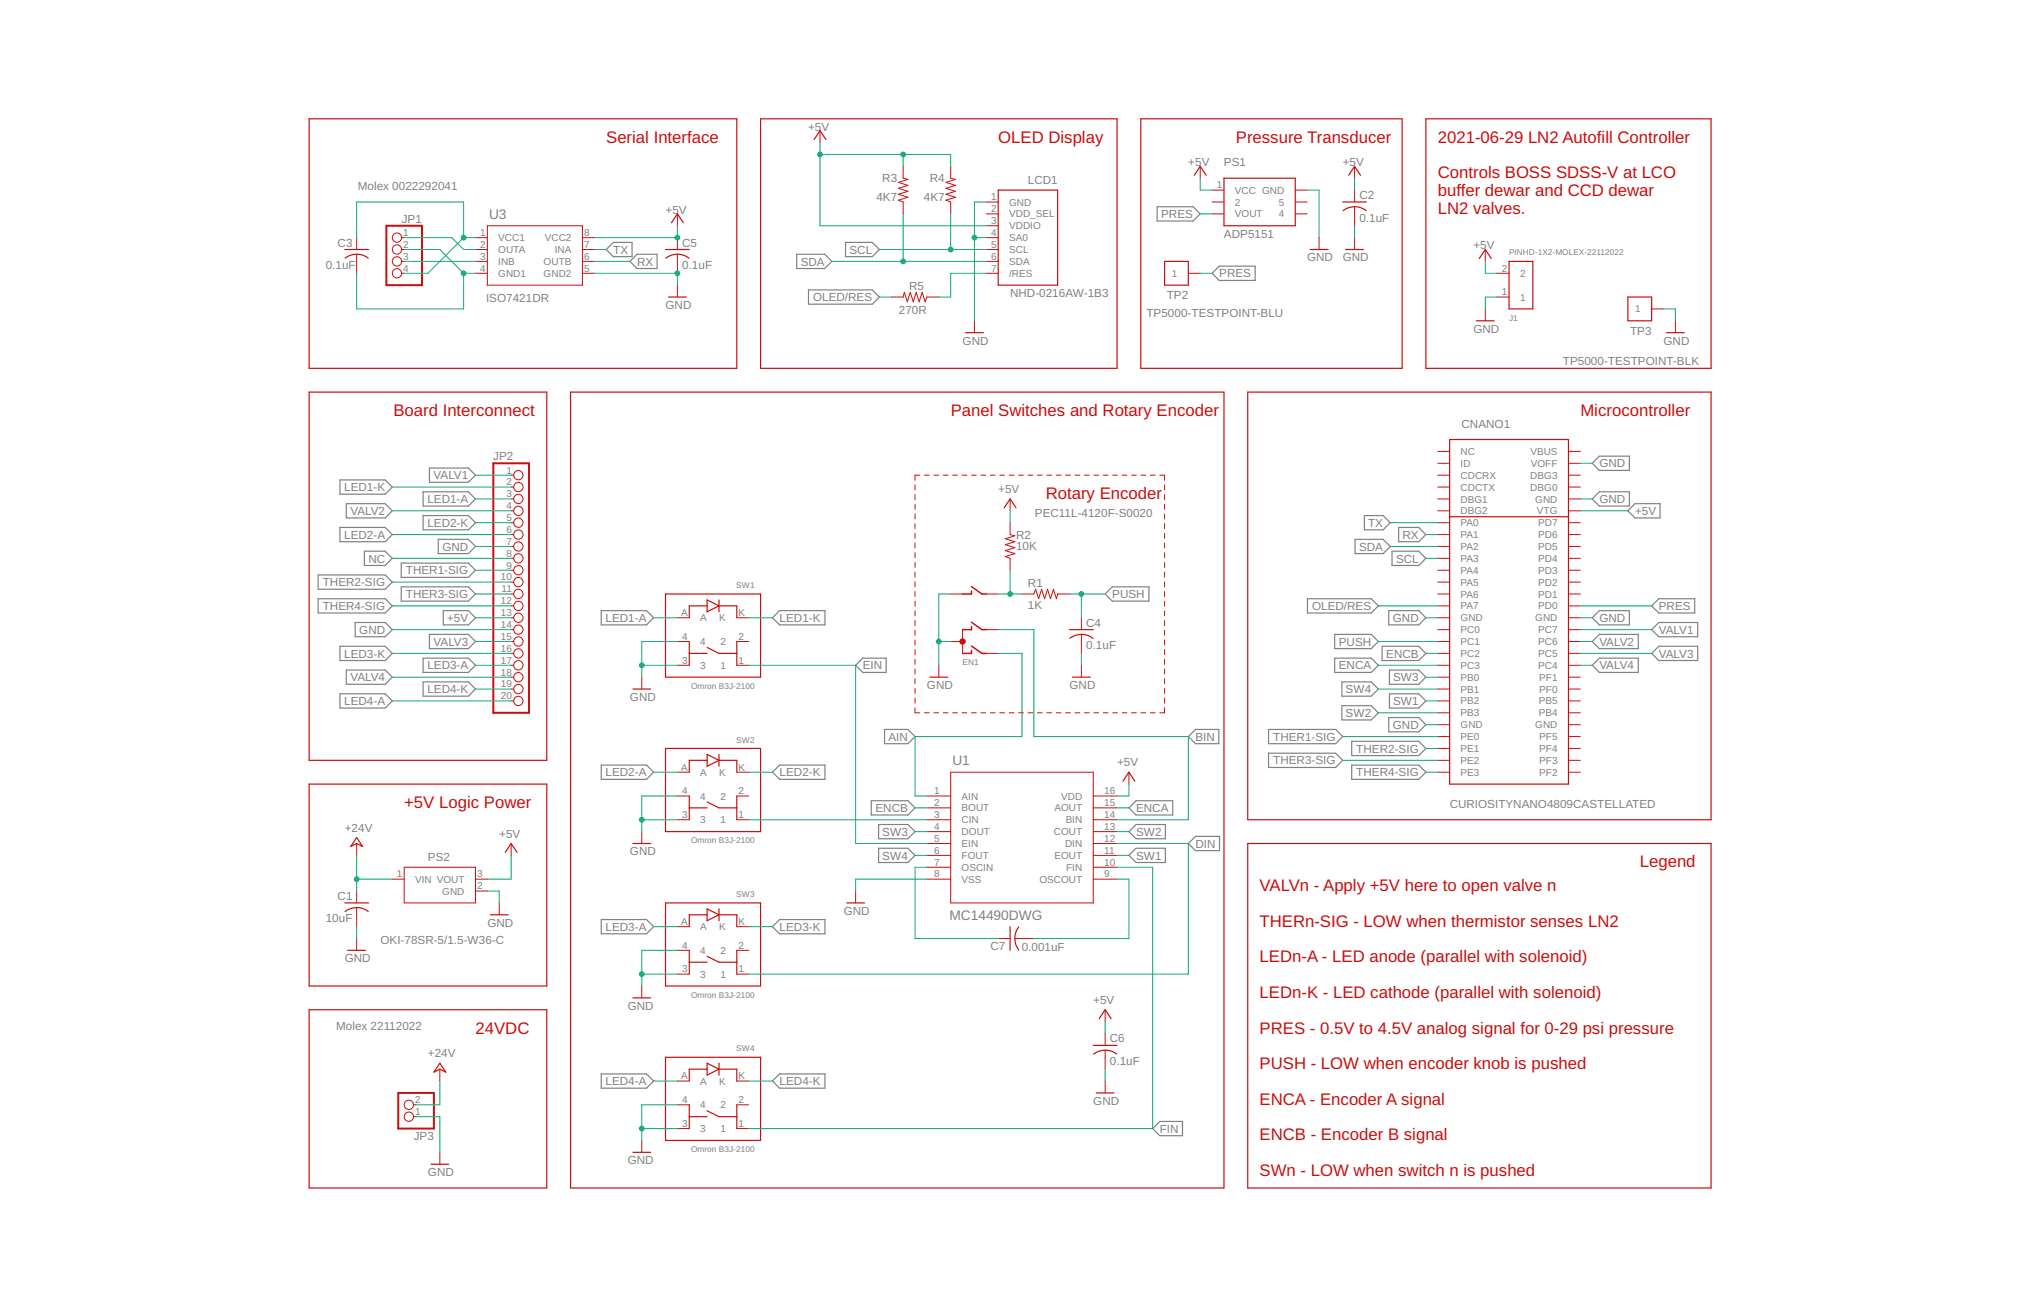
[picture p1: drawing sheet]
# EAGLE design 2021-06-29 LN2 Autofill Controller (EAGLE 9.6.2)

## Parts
C1  10uF  C-USC1210K  [C1210K]
C2  0.1uF  C-USC0805  [C0805]
C3  0.1uF  C-USC0805  [C0805]
C4  0.1uF  C-USC0805  [C0805]
C5  0.1uF  C-USC0805  [C0805]
C6  0.1uF  C-USC0805  [C0805]
C7  0.001uF  C-USC0805  [C0805]
CNANO1  CURIOSITYNANO4809CASTELLATED  [CURIOSITYNANO4809CASTELLATED]
EN1  PEC11L-4120F-S0020  ENC-BOURNES-PEC11L  [ENC-BOURNES-PEC11L]
J1  PINHD-1X2-MOLEX-22112022  [1X02-MOLEX-22112022]
JP1  Molex 0022292041  PINHD-1X4MOLEX-04-VERT  [MOLEX-04-VERT]
JP2  PINHD-1X20  [1X20]
JP3  Molex 22112022  PINHD-1X2MOLEX-02-VERT  [MOLEX-02-VERT]
LCD1  NHD-0216AW-1B3  LCD-NEWHAVEN-16X2  [LCD-NEWHAVEN-16X2]
PS1  ADP5151  PRESSURE-SENSOR-ADP5151  [PRESSURE-SENSOR-ADP5151]
PS2  OKI-78SR-5/1.5-W36-C  [CONV_OKI-78SR-5/1.5-W36-C]
R1  1K  R-US_R0805  [R0805]
R2  10K  R-US_R0805  [R0805]
R3  4K7  R-US_R0805  [R0805]
R4  4K7  R-US_R0805  [R0805]
R5  270R  R-US_R0805  [R0805]
SW1  Omron B3J-2100  SWITCH-OMRON-B3J-1LED  [SWITCH-OMRON-B3J-1LED]
SW2  Omron B3J-2100  SWITCH-OMRON-B3J-1LED  [SWITCH-OMRON-B3J-1LED]
SW3  Omron B3J-2100  SWITCH-OMRON-B3J-1LED  [SWITCH-OMRON-B3J-1LED]
SW4  Omron B3J-2100  SWITCH-OMRON-B3J-1LED  [SWITCH-OMRON-B3J-1LED]
TP2  TP5000-TESTPOINT-BLU  [TP5000-TESTPOINT-BLU]
TP3  TP5000-TESTPOINT-BLK  [TP5000-TESTPOINT-BLK]
U1  MC14490DWG  DEBOUNCER-MC14490DWGSOIC-16-WB  [SOIC127P1030X265-16N]
U3  ISO7421DR  ISO7421DRTI-SOIC-D8  [SOIC127P599X175-8N]

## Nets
+5V: C2.1 C5.1 C6.1 CNANO1.VTG J1.2 JP2.13 LCD1.3(VDDIO) PS1.1(VCC) PS2.3(VOUT) R2.2 R3.2 R4.2 U1.16(VDD) U3.8(VCC2)
+24V: C1.1 JP3.2 PS2.1(VIN)
/RES: LCD1.7(/RES) R5.1
AIN: EN1.A U1.1(AIN)
BIN: EN1.B U1.14(BIN)
CIN: SW2.1 U1.3(CIN)
DIN: SW3.1 U1.12(DIN)
EIN: SW1.1 U1.5(EIN)
ENCA: CNANO1.PC3 U1.15(AOUT)
ENCB: CNANO1.PC2 U1.2(BOUT)
ENCBUTTON: EN1.1(B1) R1.1 R2.1
FIN: SW4.1 U1.10(FIN)
GND: C1.2 C2.2 C4.2 C5.2 C6.2 CNANO1.GND15(GND) CNANO1.GND24(GND) CNANO1.GND42(GND) CNANO1.GND52(GND) CNANO1.VOFF EN1.2(C1) EN1.C J1.1 JP2.7 JP2.14 JP3.1 LCD1.1(GND) LCD1.4(SA0) PS1.6(GND) PS2.2(GND) SW1.3 SW1.4 SW2.3 SW2.4 SW3.3 SW3.4 SW4.3 SW4.4 TP3.P$1 U1.8(VSS) U3.5(GND2)
GND1: C3.2 JP1.2 U3.4(GND1)
INB: JP1.3 U3.3(INB)
LED1-A: JP2.3 SW1.A
LED1-K: JP2.2 SW1.K
LED2-A: JP2.6 SW2.A
LED2-K: JP2.5 SW2.K
LED3-A: JP2.17 SW3.A
LED3-K: JP2.16 SW3.K
LED4-A: JP2.20 SW4.A
LED4-K: JP2.19 SW4.K
NC: JP2.8
OLED/RES: CNANO1.PA7-SS(PA7) R5.2
OSCIN: C7.1 U1.7(OSCIN)
OSCOUT: C7.2 U1.9(OSCOUT)
OUTA: JP1.1 U3.2(OUTA)
PRES: CNANO1.PD0-AIN0(PD0) PS1.3(VOUT) TP2.P$1
PUSH: C4.1 CNANO1.PC1-RX(PC1) R1.2
RX: CNANO1.PA1-RX(PA1) U3.6(OUTB)
SCL: CNANO1.PA3-SCL(PA3) LCD1.5(SCL) R4.1
SDA: CNANO1.PA2-SDA(PA2) LCD1.6(SDA) R3.1
SW1: CNANO1.PB2 U1.11(EOUT)
SW2: CNANO1.PB3 U1.13(COUT)
SW3: CNANO1.PB0-TX(PB0) U1.4(DOUT)
SW4: CNANO1.PB1-RX(PB1) U1.6(FOUT)
THER1-SIG: CNANO1.PE0 JP2.9
THER2-SIG: CNANO1.PE1 JP2.10
THER3-SIG: CNANO1.PE2 JP2.11
THER4-SIG: CNANO1.PE3 JP2.12
TX: CNANO1.PA0-TX(PA0) U3.7(INA)
VALV1: CNANO1.PC7 JP2.1
VALV2: CNANO1.PC6 JP2.4
VALV3: CNANO1.PC5 JP2.15
VALV4: CNANO1.PC4 JP2.18
VCC1: C3.1 JP1.4 U3.1(VCC1)
Unconnected: CNANO1.GND33(GND) CNANO1.ID CNANO1.NC CNANO1.PA4-MOSI(PA4) CNANO1.PA5-MISO(PA5) CNANO1.PA6-SCK(PA6) CNANO1.PB0-RX(CDCRX) CNANO1.PB1-TX(CDCTX) CNANO1.PB4 CNANO1.PB5 CNANO1.PC0-TX(PC0) CNANO1.PD1-AIN1(PD1) CNANO1.PD2-AIN2(PD2) CNANO1.PD3-AIN3(PD3) CNANO1.PD4-AIN4(PD4) CNANO1.PD5-AIN5(PD5) CNANO1.PD6-AIN6(PD6) CNANO1.PD7-AIN7(PD7) CNANO1.PF0-TOSC1(PF0) CNANO1.PF1-TOSC2(PF1) CNANO1.PF2 CNANO1.PF2-6(DBG2) CNANO1.PF3 CNANO1.PF3-5(DBG1) CNANO1.PF4 CNANO1.PF5-LED(PF5) CNANO1.PF6-SW0(DBG3) CNANO1.UPDI(DBG0) CNANO1.VBUS LCD1.2(VDD_SEL) PS1.2 PS1.4 PS1.5 SW1.2 SW2.2 SW3.2 SW4.2

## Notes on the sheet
- Serial Interface | OLED Display | Pressure Transducer
- 2021-06-29 LN2 Autofill Controller
  
  Controls BOSS SDSS-V at LCO
  buffer dewar and CCD dewar
  LN2 valves.
- Board Interconnect | Panel Switches and Rotary Encoder | Microcontroller
- Rotary Encoder
- +5V Logic Power
- Legend
- 24VDC
- VALVn - Apply +5V here to open valve n
  
  THERn-SIG - LOW when thermistor senses LN2
  
  LEDn-A - LED anode (parallel with solenoid)
  
  LEDn-K - LED cathode (parallel with solenoid)
  
  PRES - 0.5V to 4.5V analog signal for 0-29 psi pressure
  
  PUSH - LOW when encoder knob is pushed 
  
  ENCA - Encoder A signal
  
  ENCB - Encoder B signal
  
  SWn - LOW when switch n is pushed

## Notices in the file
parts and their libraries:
AUmlib: COPYRIGHT: Copyright (C) 2016 Accelerated Designs. All rights reserved
